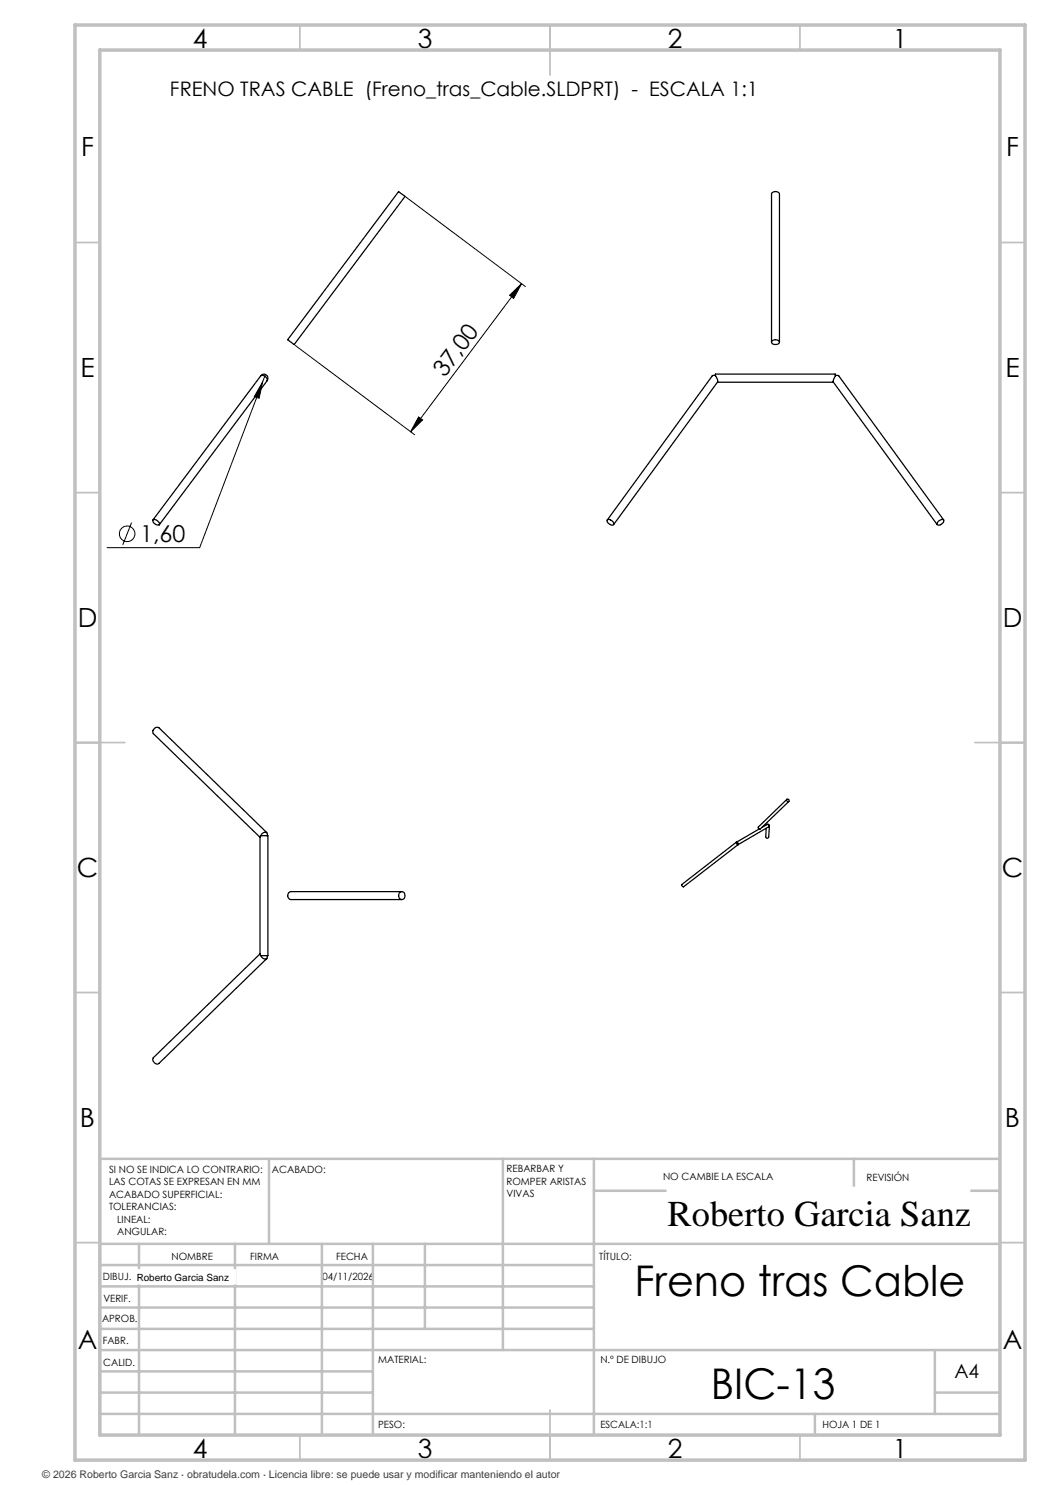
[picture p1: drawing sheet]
<svg xmlns="http://www.w3.org/2000/svg" width="210mm" height="297mm" viewBox="0 0 210 297" stroke-linecap="round" stroke-linejoin="round" font-family="sans-serif">
<g fill="none" stroke="#000" stroke-width=".2">
<path d="M81.2 39.4l23.9 17.9M101.9 59.1l2.4-2.4-1.6 3zM104.3 56.7l-22.2 29.7M52.5 76.4l-.7 3.3-.9-.4zM52.5 76.4l-12.6 33.1h-18.5M53.1 74.9l-.6 1.5M59 69l23.9 18M83.7 83.4l.8 .6-2.4 2.4zM26.3 104.5l-1.7 4.5"/>
<circle cx="25.4" cy="106.8" r="1.56"/>
</g>
<g fill="none" stroke="#c0c0c0" stroke-width=".35">
<path d="M60 5v5M110 5v10M160 5v5M15 48.5h5M200 48.5h5M15 98.5h5M200 98.5h5M15 148.5h10M195 148.5h10M15 198.5h5M200 198.5h5M15 248.5h5"/>
<path d="M200 248.5h5M60 287v5M110 282v10M160 287v5"/>
</g>
<g fill="none" stroke="#c0c0c0" stroke-width=".5">
<path d="M53.8 231.8v17M100.6 231.8v38.2M118.8 231.8v55.2M118.8 238.2h81.2M170.8 231.8v6.4M200 231.8h-180v55.2M20 248.8h180M20 257.3h98.8M20 253h98.8M27.8 248.8v38.2M47 248.8v38.2M64.4 248.8v38.2"/>
<path d="M74.6 248.8v38.2M85 248.8v17M20 265.8h98.8M20 261.5h98.8M20 278.5h54.6M20 274.3h54.6M20 270h180M187 278.5h13M187 270v12.8M20 282.8h180M163 282.8v4.2"/>
</g>
<path d="M15 5h190v287h-190zM20 10h180v277h-180z" fill="none" stroke="#c0c0c0" stroke-width=".7"/>
<g fill="#000">
<path d="M52.5 76.4l-.7 3.3-.9-.4z"/>
<path d="M83.7 83.4l.8 .6-2.4 2.4zM101.9 59.1l2.4-2.4-1.6 3z"/>
</g>
<g fill="none" stroke="#000" stroke-width=".25">
<path d="M79.7 38.3l1.3 1-22.2 29.6-.1-.1-1.2-.9zM52.2 75.1a1.01 1.01 0 0 1 1.2 1M52.2 75.1a.8 .8 0 0 1 1.1-.1 .8 .8 0 0 1 .1 1.1M52.2 75.1l-21.6 28.9M53.4 76.1l-21.5 28.8M143.1 75.1l-.6 .1-21 28.8M143.1 75.1l.4 .7v.6l-20.8 28.5M143.1 75.1v-.3h24v.3M143.5 76.4h23.2M154.3 68.4v-29.6a.88 .88 0 0 1 .8-.5 .88 .88 0 0 1 .8 .5v29.6M154.4 68.2a.96 .96 0 0 1 1.5 .2 .92 .92 0 0 1-1.6 0zM167.1 75.1l-.4 .7v.6l20.7 28.5"/>
<path d="M167.1 75.1l.6 .1 21 28.8M30.6 104a.96 .96 0 0 1 1.3 .9 1.01 1.01 0 0 1-1.3-.9zM121.4 104a.9 .9 0 0 1 1.3 1 1.07 1.07 0 0 1-1.3-1zM187.7 104.2l.6-.3h.4a.88 .88 0 0 1-.3 .9 .88 .88 0 0 1-1 .1zM157.4 159.9l-5.7 5.5a.3 .3 0 0 0 0 .3 .3 .3 0 0 0 .4 .1l5.7-5.5M52.2 167.1l-.2 .3v23.5l.2 .2M52.2 167.1h1.4v24h-1.4M52.2 167.1a.68 .68 0 0 1 .5-.6 .68 .68 0 0 1 .8 .4l-.1 .2M53.4 166.5l-21.6-20.9a.88 .88 0 0 0-1 .2 .88 .88 0 0 0-.1 .9l21.3 20.8M80 178.5a.77 .77 0 0 1 1 .4 .77 .77 0 0 1-.4 1 .79 .79 0 0 1-.9-.5 .79 .79 0 0 1 .3-.9zM80.4 178.3h-22.2a.81 .81 0 0 0-.7 .8 .81 .81 0 0 0 .7 .8h22.2M147.2 168.4l-10.9 8.5v.2l.4 .3 10.9-8.5"/>
<path d="M147.3 168.4v.3l.3 .2M147.3 168.4l.3 .2v.3M147.3 168.4l.3 .5M147.6 168.9h.1M151.8 165.8l-4.5 2.6M153.5 164.9l.2 .1v.4M153.5 164.9a.28 .28 0 0 1 .3 .1 .28 .28 0 0 1-.1 .4M153.5 164.9l-1.1 .6M153.7 165.4l-6.1 3.5M153.9 165.2l-.2 2.2a.3 .3 0 0 1-.3 .3 .3 .3 0 0 1-.3-.3l.1-1.7M52 190.8l-21.3 20.8a.85 .85 0 0 0 .1 .9 .85 .85 0 0 0 1 .2l21.6-21M52.2 191.1a.73 .73 0 0 0 .5 .6 .73 .73 0 0 0 .7-.2v-.4"/>
<circle cx="157.6" cy="160" r=".26"/>
</g>
<g fill="#fff" stroke="#fff" stroke-width=".35">
<path d="M27.3 254h19.7v2.7h-19.7z"/>
<path d="M133.5 237.5h60.4v9.9h-60.4z"/>
</g>
<g font-size="8.5">
<text x="126.9" y="259.3">Freno tras Cable</text>
<text x="142.2" y="279.7">BIC-13</text>
</g>
<text font-size="7.3" x="133.5" y="245.1">Roberto Garcia Sanz</text>
<g font-size="5.3">
<text x="38.5" y="9.5">4</text>
<text x="83.5" y="9.5">3</text>
<text x="133.6" y="9.5">2</text>
<text x="178.6" y="9.5">1</text>
<text x="16.2" y="31.2">F</text>
<text x="201.2" y="31.2">F</text>
<text x="16.1" y="75.5">E</text>
<text x="201.1" y="75.5">E</text>
<text x="15.5" y="125.5">D</text>
<text x="200.5" y="125.5">D</text>
<text x="15.4" y="175.5">C</text>
<text x="200.4" y="175.5">C</text>
<text x="16" y="225.5">B</text>
<text x="201" y="225.5">B</text>
<text x="15.5" y="269.7">A</text>
<text x="200.5" y="269.7">A</text>
<text x="38.5" y="291.5">4</text>
<text x="83.5" y="291.5">3</text>
<text x="133.6" y="291.5">2</text>
<text x="178.6" y="291.5">1</text>
</g>
<g font-size="4.7">
<text x="88.9" y="75.6" transform="rotate(-53 88.9 75.6)">37,00</text>
<text x="28" y="108.5">1,60</text>
</g>
<text font-size="4" x="34" y="19.1">FRENO TRAS CABLE (Freno_tras_Cable.SLDPRT) - ESCALA 1:1</text>
<text font-size="3.9" x="190.9" y="275.5">A4</text>
<text font-size="2.1" fill="#404040" x="8.5" y="295.6">© 2026 Roberto Garcia Sanz · obratudela.com · Licencia libre: se puede usar y modificar manteniendo el autor</text>
<g font-size="2">
<text x="21.8" y="234.6">SI NO SE INDICA LO CONTRARIO:</text>
<text x="21.8" y="237.1">LAS COTAS SE EXPRESAN EN MM</text>
<text x="21.8" y="239.6">ACABADO SUPERFICIAL:</text>
<text x="54.4" y="234.6">ACABADO:</text>
<text x="101.3" y="234.5">REBARBAR Y</text>
<text x="101.3" y="237">ROMPER ARISTAS</text>
<text x="101.3" y="239.5">VIVAS</text>
<text x="132.6" y="236">NO CAMBIE LA ESCALA</text>
<text x="173.3" y="236.2">REVISIÓN</text>
<text x="21.8" y="242.1">TOLERANCIAS:</text>
<text x="23.4" y="244.6">LINEAL:</text>
<text x="23.4" y="247.1">ANGULAR:</text>
<text x="34.3" y="252">NOMBRE</text>
<text x="50" y="251.9">FIRMA</text>
<text x="67.2" y="251.9">FECHA</text>
<text x="119.9" y="251.9">TÍTULO:</text>
<text x="20.6" y="256.1">DIBUJ.</text>
<text x="27.3" y="256.1">Roberto Garcia Sanz</text>
<text x="64.5" y="255.9">04/11/2026</text>
<text x="20.7" y="260.3">VERIF.</text>
<text x="20.4" y="264.4">APROB.</text>
<text x="20.5" y="268.8">FABR.</text>
<text x="20.7" y="273.1">CALID.</text>
<text x="75.6" y="272.5">MATERIAL:</text>
<text x="120.1" y="272.5">N.º DE DIBUJO</text>
<text x="75.6" y="285.5">PESO:</text>
<text x="120.1" y="285.6">ESCALA:1:1</text>
<text x="164.5" y="285.6">HOJA 1 DE 1</text>
</g>
</svg>
